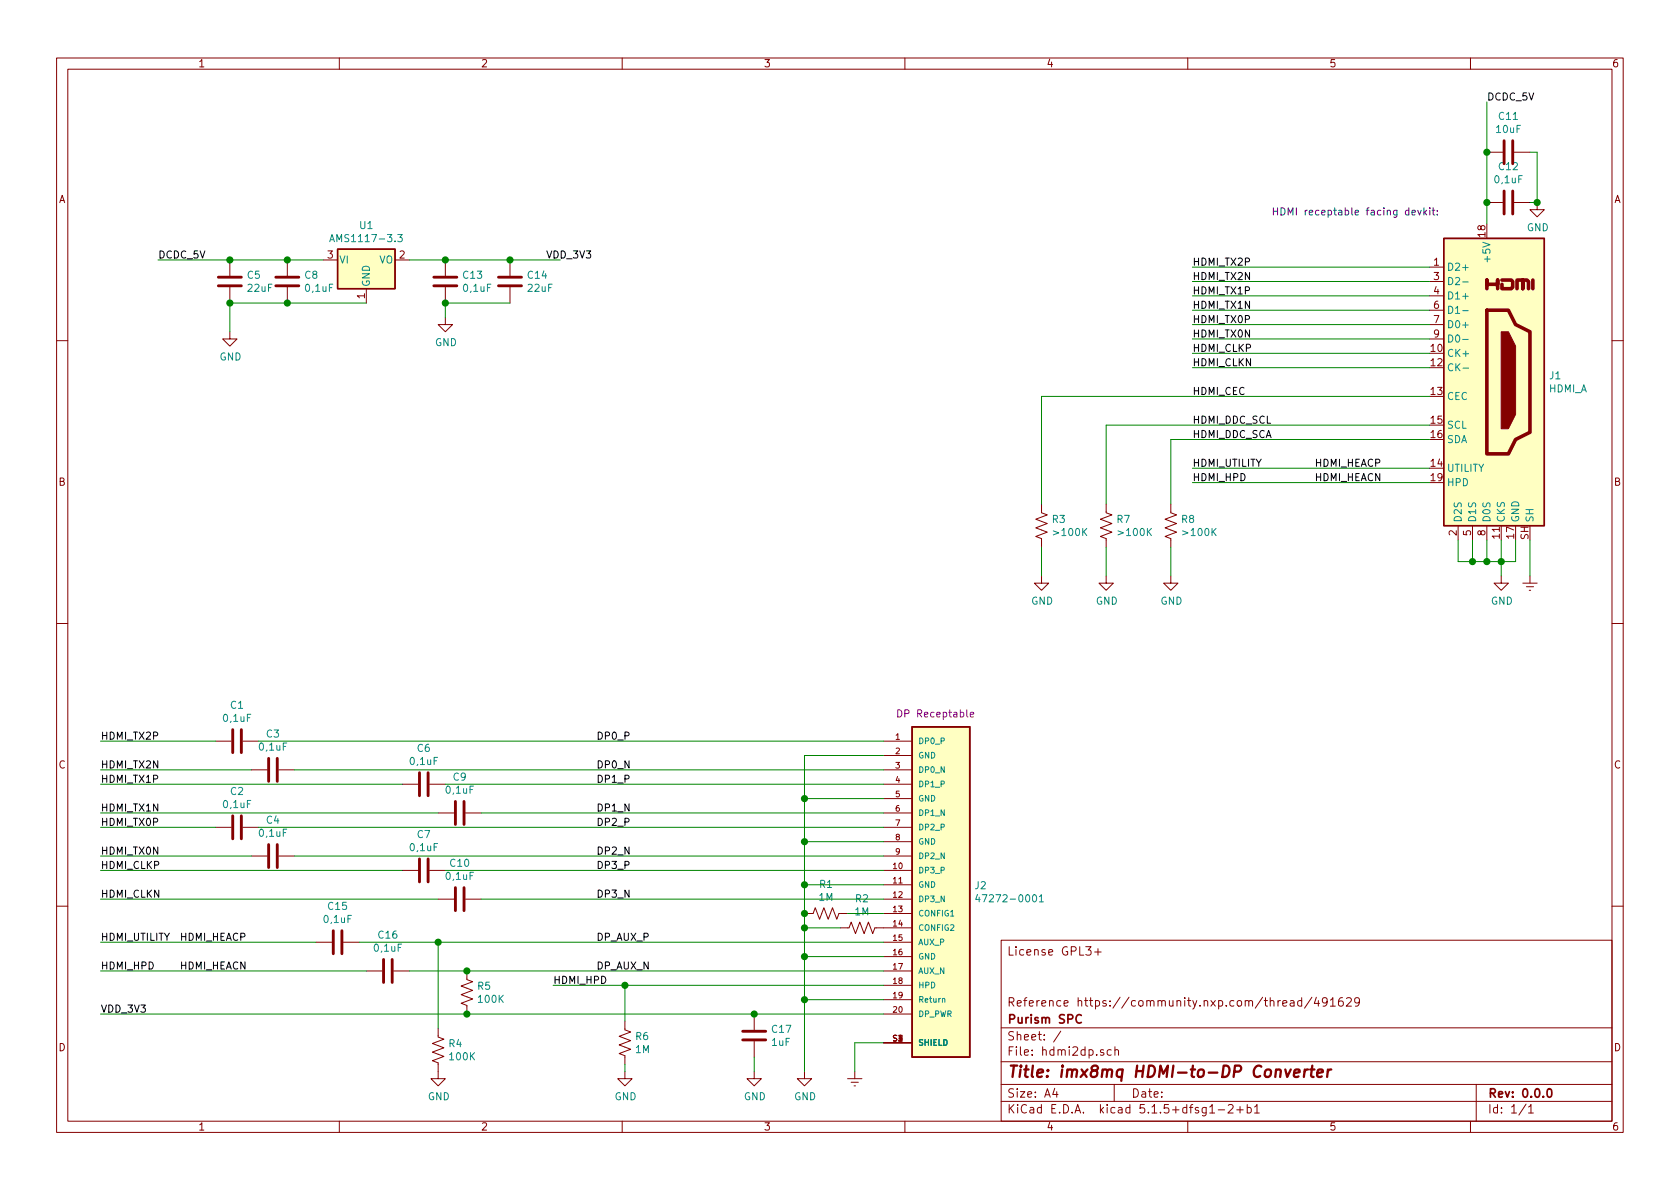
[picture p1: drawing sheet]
EESchema Schematic File Version 4
EELAYER 30 0
EELAYER END
$Descr A4 11693 8268
encoding utf-8
Sheet 1 1
Title "imx8mq HDMI-to-DP Converter"
Date ""
Rev "0.0.0"
Comp "Purism SPC"
Comment1 "Reference https://community.nxp.com/thread/491629"
Comment2 ""
Comment3 ""
Comment4 "License GPL3+"
$EndDescr
$Comp
L power:GND #PWR02
U 1 1
P 5600 7450
F 0 "#PWR02" H 5600 7200 50  0001 C CNN
F 1 "GND" H 5605 7277 50  0000 C CNN
F 2 "" H 5600 7450 50  0001 C CNN
F 3 "" H 5600 7450 50  0001 C CNN
	1    5600 7450
	1    0    0    -1  
$EndComp
Wire Wire Line
	6150 5250 5600 5250
Wire Wire Line
	5600 5250 5600 5550
Wire Wire Line
	6150 5550 5600 5550
Connection ~ 5600 5550
Wire Wire Line
	5600 5550 5600 5850
Wire Wire Line
	6150 5850 5600 5850
Connection ~ 5600 5850
Wire Wire Line
	5600 5850 5600 6150
Wire Wire Line
	6150 6150 5600 6150
Connection ~ 5600 6150
Wire Wire Line
	6150 6650 5600 6650
$Comp
L Device:R_US R1
U 1 1
P 5750 6350
F 0 "R1" V 5545 6350 50  0000 C CNN
F 1 "1M" V 5636 6350 50  0000 C CNN
F 2 "Resistor_SMD:R_1206_3216Metric_Pad1.42x1.75mm_HandSolder" V 5790 6340 50  0001 C CNN
F 3 "~" H 5750 6350 50  0001 C CNN
	1    5750 6350
	0    1    1    0   
$EndComp
$Comp
L Device:R_US R2
U 1 1
P 6000 6450
F 0 "R2" V 5795 6450 50  0000 C CNN
F 1 "1M" V 5886 6450 50  0000 C CNN
F 2 "Resistor_SMD:R_1206_3216Metric_Pad1.42x1.75mm_HandSolder" V 6040 6440 50  0001 C CNN
F 3 "~" H 6000 6450 50  0001 C CNN
	1    6000 6450
	0    1    1    0   
$EndComp
$Comp
L Device:C C3
U 1 1
P 1900 5350
F 0 "C3" V 1648 5350 50  0000 C CNN
F 1 "0,1uF" V 1739 5350 50  0000 C CNN
F 2 "Capacitor_SMD:C_1206_3216Metric_Pad1.42x1.75mm_HandSolder" H 1938 5200 50  0001 C CNN
F 3 "~" H 1900 5350 50  0001 C CNN
	1    1900 5350
	0    1    1    0   
$EndComp
$Comp
L Device:C C9
U 1 1
P 3200 5650
F 0 "C9" V 2948 5650 50  0000 C CNN
F 1 "0,1uF" V 3039 5650 50  0000 C CNN
F 2 "Capacitor_SMD:C_1206_3216Metric_Pad1.42x1.75mm_HandSolder" H 3238 5500 50  0001 C CNN
F 3 "~" H 3200 5650 50  0001 C CNN
	1    3200 5650
	0    1    1    0   
$EndComp
$Comp
L Device:C C6
U 1 1
P 2950 5450
F 0 "C6" V 2698 5450 50  0000 C CNN
F 1 "0,1uF" V 2789 5450 50  0000 C CNN
F 2 "Capacitor_SMD:C_1206_3216Metric_Pad1.42x1.75mm_HandSolder" H 2988 5300 50  0001 C CNN
F 3 "~" H 2950 5450 50  0001 C CNN
	1    2950 5450
	0    1    1    0   
$EndComp
$Comp
L Device:C C4
U 1 1
P 1900 5950
F 0 "C4" V 1648 5950 50  0000 C CNN
F 1 "0,1uF" V 1739 5950 50  0000 C CNN
F 2 "Capacitor_SMD:C_1206_3216Metric_Pad1.42x1.75mm_HandSolder" H 1938 5800 50  0001 C CNN
F 3 "~" H 1900 5950 50  0001 C CNN
	1    1900 5950
	0    1    1    0   
$EndComp
$Comp
L Device:C C2
U 1 1
P 1650 5750
F 0 "C2" V 1398 5750 50  0000 C CNN
F 1 "0,1uF" V 1489 5750 50  0000 C CNN
F 2 "Capacitor_SMD:C_1206_3216Metric_Pad1.42x1.75mm_HandSolder" H 1688 5600 50  0001 C CNN
F 3 "~" H 1650 5750 50  0001 C CNN
	1    1650 5750
	0    1    1    0   
$EndComp
$Comp
L Device:C C10
U 1 1
P 3200 6250
F 0 "C10" V 2948 6250 50  0000 C CNN
F 1 "0,1uF" V 3039 6250 50  0000 C CNN
F 2 "Capacitor_SMD:C_1206_3216Metric_Pad1.42x1.75mm_HandSolder" H 3238 6100 50  0001 C CNN
F 3 "~" H 3200 6250 50  0001 C CNN
	1    3200 6250
	0    1    1    0   
$EndComp
$Comp
L Device:C C7
U 1 1
P 2950 6050
F 0 "C7" V 2698 6050 50  0000 C CNN
F 1 "0,1uF" V 2789 6050 50  0000 C CNN
F 2 "Capacitor_SMD:C_1206_3216Metric_Pad1.42x1.75mm_HandSolder" H 2988 5900 50  0001 C CNN
F 3 "~" H 2950 6050 50  0001 C CNN
	1    2950 6050
	0    1    1    0   
$EndComp
Wire Wire Line
	3350 5650 6150 5650
Wire Wire Line
	3100 5450 6150 5450
Wire Wire Line
	3350 6250 6150 6250
Wire Wire Line
	6150 6050 3100 6050
Wire Wire Line
	2050 5950 6150 5950
Wire Wire Line
	6150 5750 1800 5750
Wire Wire Line
	2050 5350 6150 5350
Wire Wire Line
	5600 6650 5600 6950
Connection ~ 5600 6650
$Comp
L Device:C C1
U 1 1
P 1650 5150
F 0 "C1" V 1398 5150 50  0000 C CNN
F 1 "0,1uF" V 1489 5150 50  0000 C CNN
F 2 "Capacitor_SMD:C_1206_3216Metric_Pad1.42x1.75mm_HandSolder" H 1688 5000 50  0001 C CNN
F 3 "~" H 1650 5150 50  0001 C CNN
	1    1650 5150
	0    1    1    0   
$EndComp
Wire Wire Line
	1800 5150 6150 5150
Text Label 700  5150 0    50   ~ 0
HDMI_TX2P
Text Label 700  5350 0    50   ~ 0
HDMI_TX2N
Text Label 700  5750 0    50   ~ 0
HDMI_TX0P
Text Label 700  5950 0    50   ~ 0
HDMI_TX0N
Text Label 700  5450 0    50   ~ 0
HDMI_TX1P
Text Label 700  5650 0    50   ~ 0
HDMI_TX1N
Text Label 700  6050 0    50   ~ 0
HDMI_CLKP
Text Label 700  6250 0    50   ~ 0
HDMI_CLKN
Wire Wire Line
	700  5150 1500 5150
Wire Wire Line
	700  5350 1750 5350
Wire Wire Line
	700  5450 2800 5450
Wire Wire Line
	3050 5650 700  5650
Wire Wire Line
	700  5750 1500 5750
Wire Wire Line
	700  5950 1750 5950
Wire Wire Line
	700  6050 2800 6050
Wire Wire Line
	3050 6250 700  6250
Text Label 8300 1850 0    50   ~ 0
HDMI_TX2P
Text Label 8300 1950 0    50   ~ 0
HDMI_TX2N
Text Label 8300 2250 0    50   ~ 0
HDMI_TX0P
Text Label 8300 2350 0    50   ~ 0
HDMI_TX0N
Text Label 8300 2050 0    50   ~ 0
HDMI_TX1P
Text Label 8300 2150 0    50   ~ 0
HDMI_TX1N
Text Label 8300 2450 0    50   ~ 0
HDMI_CLKP
Text Label 8300 2550 0    50   ~ 0
HDMI_CLKN
$Comp
L Regulator_Linear:AMS1117-3.3 U1
U 1 1
P 2550 1800
F 0 "U1" H 2550 2042 50  0000 C CNN
F 1 "AMS1117-3.3" H 2550 1951 50  0000 C CNN
F 2 "Package_TO_SOT_SMD:SOT-223-3_TabPin2" H 2550 2000 50  0001 C CNN
F 3 "http://www.advanced-monolithic.com/pdf/ds1117.pdf" H 2650 1550 50  0001 C CNN
	1    2550 1800
	1    0    0    -1  
$EndComp
$Comp
L Device:C C8
U 1 1
P 2000 1950
F 0 "C8" H 2115 1996 50  0000 L CNN
F 1 "0,1uF" H 2115 1905 50  0000 L CNN
F 2 "Capacitor_SMD:C_1206_3216Metric_Pad1.42x1.75mm_HandSolder" H 2038 1800 50  0001 C CNN
F 3 "~" H 2000 1950 50  0001 C CNN
	1    2000 1950
	1    0    0    -1  
$EndComp
$Comp
L Device:C C5
U 1 1
P 1600 1950
F 0 "C5" H 1715 1996 50  0000 L CNN
F 1 "22uF" H 1715 1905 50  0000 L CNN
F 2 "Capacitor_SMD:C_1206_3216Metric_Pad1.42x1.75mm_HandSolder" H 1638 1800 50  0001 C CNN
F 3 "~" H 1600 1950 50  0001 C CNN
	1    1600 1950
	1    0    0    -1  
$EndComp
Text Label 1100 1800 0    50   ~ 0
DCDC_5V
Wire Wire Line
	1100 1800 1600 1800
Wire Wire Line
	1600 1800 2000 1800
Connection ~ 1600 1800
Wire Wire Line
	2000 1800 2250 1800
Connection ~ 2000 1800
Wire Wire Line
	2000 2100 1600 2100
$Comp
L power:GND #PWR01
U 1 1
P 1600 2300
F 0 "#PWR01" H 1600 2050 50  0001 C CNN
F 1 "GND" H 1605 2127 50  0000 C CNN
F 2 "" H 1600 2300 50  0001 C CNN
F 3 "" H 1600 2300 50  0001 C CNN
	1    1600 2300
	1    0    0    -1  
$EndComp
Wire Wire Line
	1600 2100 1600 2300
Connection ~ 1600 2100
$Comp
L Device:C C13
U 1 1
P 3100 1950
F 0 "C13" H 3215 1996 50  0000 L CNN
F 1 "0,1uF" H 3215 1905 50  0000 L CNN
F 2 "Capacitor_SMD:C_1206_3216Metric_Pad1.42x1.75mm_HandSolder" H 3138 1800 50  0001 C CNN
F 3 "~" H 3100 1950 50  0001 C CNN
	1    3100 1950
	1    0    0    -1  
$EndComp
$Comp
L Device:C C14
U 1 1
P 3550 1950
F 0 "C14" H 3665 1996 50  0000 L CNN
F 1 "22uF" H 3665 1905 50  0000 L CNN
F 2 "Capacitor_SMD:C_1206_3216Metric_Pad1.42x1.75mm_HandSolder" H 3588 1800 50  0001 C CNN
F 3 "~" H 3550 1950 50  0001 C CNN
	1    3550 1950
	1    0    0    -1  
$EndComp
Wire Wire Line
	2850 1800 3100 1800
Text Label 3800 1800 0    50   ~ 0
VDD_3V3
Wire Wire Line
	3100 1800 3550 1800
Connection ~ 3100 1800
Wire Wire Line
	3550 1800 3900 1800
Connection ~ 3550 1800
$Comp
L power:GND #PWR06
U 1 1
P 3100 2200
F 0 "#PWR06" H 3100 1950 50  0001 C CNN
F 1 "GND" H 3105 2027 50  0000 C CNN
F 2 "" H 3100 2200 50  0001 C CNN
F 3 "" H 3100 2200 50  0001 C CNN
	1    3100 2200
	1    0    0    -1  
$EndComp
Wire Wire Line
	3100 2100 3100 2200
Wire Wire Line
	3100 2100 3550 2100
Connection ~ 3100 2100
Connection ~ 10350 1050
Wire Wire Line
	10350 700  10350 1050
Text Label 10350 700  0    50   ~ 0
DCDC_5V
Connection ~ 10700 1400
Wire Wire Line
	10650 1400 10700 1400
Wire Wire Line
	10700 1050 10700 1400
Wire Wire Line
	10650 1050 10700 1050
$Comp
L power:GND #PWR05
U 1 1
P 10700 1400
F 0 "#PWR05" H 10700 1150 50  0001 C CNN
F 1 "GND" H 10705 1227 50  0000 C CNN
F 2 "" H 10700 1400 50  0001 C CNN
F 3 "" H 10700 1400 50  0001 C CNN
	1    10700 1400
	1    0    0    -1  
$EndComp
Connection ~ 10350 1400
Wire Wire Line
	10350 1050 10350 1400
Wire Wire Line
	10350 1550 10350 1400
$Comp
L Device:C C11
U 1 1
P 10500 1050
F 0 "C11" V 10248 1050 50  0000 C CNN
F 1 "10uF" V 10339 1050 50  0000 C CNN
F 2 "Capacitor_SMD:C_1206_3216Metric_Pad1.42x1.75mm_HandSolder" H 10538 900 50  0001 C CNN
F 3 "~" H 10500 1050 50  0001 C CNN
	1    10500 1050
	0    1    1    0   
$EndComp
$Comp
L Device:C C12
U 1 1
P 10500 1400
F 0 "C12" V 10248 1400 50  0000 C CNN
F 1 "0,1uF" V 10339 1400 50  0000 C CNN
F 2 "Capacitor_SMD:C_1206_3216Metric_Pad1.42x1.75mm_HandSolder" H 10538 1250 50  0001 C CNN
F 3 "~" H 10500 1400 50  0001 C CNN
	1    10500 1400
	0    1    1    0   
$EndComp
Wire Wire Line
	9950 2550 8300 2550
Wire Wire Line
	8300 2450 9950 2450
Wire Wire Line
	9950 2350 8300 2350
Wire Wire Line
	8300 2250 9950 2250
Wire Wire Line
	9950 2150 8300 2150
Wire Wire Line
	9950 2050 8300 2050
Wire Wire Line
	9950 1950 8300 1950
Wire Wire Line
	8300 1850 9950 1850
Wire Wire Line
	10550 3750 10550 3900
$Comp
L power:GND #PWR04
U 1 1
P 10450 4000
F 0 "#PWR04" H 10450 3750 50  0001 C CNN
F 1 "GND" H 10455 3827 50  0000 C CNN
F 2 "" H 10450 4000 50  0001 C CNN
F 3 "" H 10450 4000 50  0001 C CNN
	1    10450 4000
	1    0    0    -1  
$EndComp
$Comp
L Connector:HDMI_A J1
U 1 1
P 10350 2650
F 0 "J1" H 10780 2696 50  0000 L CNN
F 1 "HDMI_A" H 10780 2605 50  0000 L CNN
F 2 "hdmi2dp:AMPHENOL_10029449-001RLF" H 10375 2650 50  0001 C CNN
F 3 "https://en.wikipedia.org/wiki/HDMI" H 10375 2650 50  0001 C CNN
	1    10350 2650
	1    0    0    -1  
$EndComp
Wire Wire Line
	10150 3750 10150 3900
Wire Wire Line
	10150 3900 10250 3900
Connection ~ 10250 3900
Wire Wire Line
	10250 3900 10350 3900
Wire Wire Line
	10350 3750 10350 3900
Connection ~ 10350 3900
Wire Wire Line
	10350 3900 10450 3900
Wire Wire Line
	10450 3750 10450 3900
Connection ~ 10450 3900
Wire Wire Line
	10450 3900 10550 3900
Wire Wire Line
	10450 3900 10450 4000
Text Label 8300 2750 0    50   ~ 0
HDMI_CEC
$Comp
L Device:C C17
U 1 1
P 5250 7200
F 0 "C17" H 5365 7246 50  0000 L CNN
F 1 "1uF" H 5365 7155 50  0000 L CNN
F 2 "Capacitor_SMD:C_1206_3216Metric_Pad1.42x1.75mm_HandSolder" H 5288 7050 50  0001 C CNN
F 3 "~" H 5250 7200 50  0001 C CNN
	1    5250 7200
	1    0    0    -1  
$EndComp
Text Label 700  7050 0    50   ~ 0
VDD_3V3
Wire Wire Line
	6150 7050 5250 7050
$Comp
L power:GND #PWR07
U 1 1
P 5250 7450
F 0 "#PWR07" H 5250 7200 50  0001 C CNN
F 1 "GND" H 5255 7277 50  0000 C CNN
F 2 "" H 5250 7450 50  0001 C CNN
F 3 "" H 5250 7450 50  0001 C CNN
	1    5250 7450
	1    0    0    -1  
$EndComp
Wire Wire Line
	5250 7350 5250 7450
Wire Wire Line
	5600 6150 5600 6350
Connection ~ 5600 6350
Wire Wire Line
	5600 6350 5600 6450
Wire Wire Line
	6150 6350 5900 6350
Wire Wire Line
	5850 6450 5600 6450
Connection ~ 5600 6450
Wire Wire Line
	5600 6450 5600 6650
$Comp
L Device:C C15
U 1 1
P 2350 6550
F 0 "C15" V 2098 6550 50  0000 C CNN
F 1 "0,1uF" V 2189 6550 50  0000 C CNN
F 2 "Capacitor_SMD:C_1206_3216Metric_Pad1.42x1.75mm_HandSolder" H 2388 6400 50  0001 C CNN
F 3 "~" H 2350 6550 50  0001 C CNN
	1    2350 6550
	0    1    1    0   
$EndComp
Wire Wire Line
	6150 6950 5600 6950
Connection ~ 5600 6950
Wire Wire Line
	5600 6950 5600 7450
Text Label 8300 2950 0    50   ~ 0
HDMI_DDC_SCL
Text Label 8300 3050 0    50   ~ 0
HDMI_DDC_SCA
$Comp
L Device:R_US R3
U 1 1
P 7250 3650
F 0 "R3" H 7318 3696 50  0000 L CNN
F 1 ">100K" H 7318 3605 50  0000 L CNN
F 2 "Resistor_SMD:R_1206_3216Metric_Pad1.42x1.75mm_HandSolder" V 7290 3640 50  0001 C CNN
F 3 "~" H 7250 3650 50  0001 C CNN
	1    7250 3650
	1    0    0    -1  
$EndComp
$Comp
L power:GND #PWR08
U 1 1
P 7250 4000
F 0 "#PWR08" H 7250 3750 50  0001 C CNN
F 1 "GND" H 7255 3827 50  0000 C CNN
F 2 "" H 7250 4000 50  0001 C CNN
F 3 "" H 7250 4000 50  0001 C CNN
	1    7250 4000
	1    0    0    -1  
$EndComp
Wire Wire Line
	7250 3800 7250 4000
Text Notes 8850 1500 0    50   ~ 0
HDMI receptable facing devkit:
Wire Wire Line
	8300 3350 9950 3350
Text Label 3850 6850 0    50   ~ 0
HDMI_HPD
Wire Wire Line
	3850 6850 4350 6850
$Comp
L Device:R_US R6
U 1 1
P 4350 7250
F 0 "R6" H 4418 7296 50  0000 L CNN
F 1 "1M" H 4418 7205 50  0000 L CNN
F 2 "Resistor_SMD:R_1206_3216Metric_Pad1.42x1.75mm_HandSolder" V 4390 7240 50  0001 C CNN
F 3 "~" H 4350 7250 50  0001 C CNN
	1    4350 7250
	1    0    0    -1  
$EndComp
$Comp
L power:GND #PWR010
U 1 1
P 4350 7450
F 0 "#PWR010" H 4350 7200 50  0001 C CNN
F 1 "GND" H 4355 7277 50  0000 C CNN
F 2 "" H 4350 7450 50  0001 C CNN
F 3 "" H 4350 7450 50  0001 C CNN
	1    4350 7450
	1    0    0    -1  
$EndComp
Wire Wire Line
	4350 7450 4350 7400
Wire Wire Line
	4350 7100 4350 6850
Connection ~ 4350 6850
Wire Wire Line
	4350 6850 6150 6850
$Comp
L Device:R_US R5
U 1 1
P 3250 6900
F 0 "R5" H 3318 6946 50  0000 L CNN
F 1 "100K" H 3318 6855 50  0000 L CNN
F 2 "Resistor_SMD:R_1206_3216Metric_Pad1.42x1.75mm_HandSolder" V 3290 6890 50  0001 C CNN
F 3 "~" H 3250 6900 50  0001 C CNN
	1    3250 6900
	1    0    0    -1  
$EndComp
Wire Wire Line
	5250 7050 3250 7050
Connection ~ 5250 7050
$Comp
L Device:R_US R4
U 1 1
P 3050 7300
F 0 "R4" H 3118 7346 50  0000 L CNN
F 1 "100K" H 3118 7255 50  0000 L CNN
F 2 "Resistor_SMD:R_1206_3216Metric_Pad1.42x1.75mm_HandSolder" V 3090 7290 50  0001 C CNN
F 3 "~" H 3050 7300 50  0001 C CNN
	1    3050 7300
	1    0    0    -1  
$EndComp
$Comp
L power:GND #PWR09
U 1 1
P 3050 7450
F 0 "#PWR09" H 3050 7200 50  0001 C CNN
F 1 "GND" H 3055 7277 50  0000 C CNN
F 2 "" H 3050 7450 50  0001 C CNN
F 3 "" H 3050 7450 50  0001 C CNN
	1    3050 7450
	1    0    0    -1  
$EndComp
Wire Wire Line
	3050 7150 3050 6550
$Comp
L 47272-0001:47272-0001 J2
U 1 1
P 6550 6150
F 0 "J2" H 6780 6146 50  0000 L CNN
F 1 "47272-0001" H 6780 6055 50  0000 L CNN
F 2 "hdmi2dp:MOLEX_47272-0001" H 6550 6150 50  0001 L BNN
F 3 "Conn Display Port RCP 20 POS 0.5mm Solder RA SMD 20 Terminal 1 Port DisplayPort T/R" H 6550 6150 50  0001 L BNN
F 4 "DP Receptable" H 6235 7370 50  0000 L TNN "Field4"
F 5 "None" H 6550 6150 50  0001 L BNN "Field5"
F 6 "Molex" H 6550 6150 50  0001 L BNN "Field6"
F 7 "None" H 6550 6150 50  0001 L BNN "Field7"
F 8 "47272-0001" H 6550 6150 50  0001 L BNN "Field8"
	1    6550 6150
	1    0    0    -1  
$EndComp
Wire Wire Line
	5950 7250 5950 7450
Wire Wire Line
	6150 7250 5950 7250
Wire Wire Line
	9950 3250 8300 3250
Wire Wire Line
	10250 3750 10250 3900
$Comp
L Device:R_US R8
U 1 1
P 8150 3650
F 0 "R8" H 8218 3696 50  0000 L CNN
F 1 ">100K" H 8218 3605 50  0000 L CNN
F 2 "Resistor_SMD:R_1206_3216Metric_Pad1.42x1.75mm_HandSolder" V 8190 3640 50  0001 C CNN
F 3 "~" H 8150 3650 50  0001 C CNN
	1    8150 3650
	1    0    0    -1  
$EndComp
$Comp
L Device:R_US R7
U 1 1
P 7700 3650
F 0 "R7" H 7768 3696 50  0000 L CNN
F 1 ">100K" H 7768 3605 50  0000 L CNN
F 2 "Resistor_SMD:R_1206_3216Metric_Pad1.42x1.75mm_HandSolder" V 7740 3640 50  0001 C CNN
F 3 "~" H 7700 3650 50  0001 C CNN
	1    7700 3650
	1    0    0    -1  
$EndComp
Wire Wire Line
	7250 2750 7250 3500
Wire Wire Line
	7700 2950 7700 3500
Wire Wire Line
	7700 2950 9950 2950
Wire Wire Line
	8150 3050 8150 3500
Wire Wire Line
	8150 3050 9950 3050
$Comp
L power:GND #PWR011
U 1 1
P 7700 4000
F 0 "#PWR011" H 7700 3750 50  0001 C CNN
F 1 "GND" H 7705 3827 50  0000 C CNN
F 2 "" H 7700 4000 50  0001 C CNN
F 3 "" H 7700 4000 50  0001 C CNN
	1    7700 4000
	1    0    0    -1  
$EndComp
Wire Wire Line
	7700 3800 7700 4000
$Comp
L power:GND #PWR012
U 1 1
P 8150 4000
F 0 "#PWR012" H 8150 3750 50  0001 C CNN
F 1 "GND" H 8155 3827 50  0000 C CNN
F 2 "" H 8150 4000 50  0001 C CNN
F 3 "" H 8150 4000 50  0001 C CNN
	1    8150 4000
	1    0    0    -1  
$EndComp
Wire Wire Line
	8150 3800 8150 4000
Wire Wire Line
	7250 2750 9950 2750
$Comp
L power:Earth #PWR0101
U 1 1
P 10650 4000
F 0 "#PWR0101" H 10650 3750 50  0001 C CNN
F 1 "Earth" H 10650 3850 50  0001 C CNN
F 2 "" H 10650 4000 50  0001 C CNN
F 3 "~" H 10650 4000 50  0001 C CNN
	1    10650 4000
	1    0    0    -1  
$EndComp
Wire Wire Line
	10650 3750 10650 4000
$Comp
L power:Earth #PWR0102
U 1 1
P 5950 7450
F 0 "#PWR0102" H 5950 7200 50  0001 C CNN
F 1 "Earth" H 5950 7300 50  0001 C CNN
F 2 "" H 5950 7450 50  0001 C CNN
F 3 "~" H 5950 7450 50  0001 C CNN
	1    5950 7450
	1    0    0    -1  
$EndComp
Wire Wire Line
	2550 2100 2000 2100
Connection ~ 2000 2100
Text Label 4150 5150 0    50   ~ 0
DP0_P
Text Label 4150 5350 0    50   ~ 0
DP0_N
Text Label 4150 5450 0    50   ~ 0
DP1_P
Text Label 4150 5650 0    50   ~ 0
DP1_N
Text Label 4150 5750 0    50   ~ 0
DP2_P
Text Label 4150 5950 0    50   ~ 0
DP2_N
Text Label 4150 6050 0    50   ~ 0
DP3_P
Text Label 4150 6250 0    50   ~ 0
DP3_N
Text Label 4150 6550 0    50   ~ 0
DP_AUX_P
Text Label 4150 6750 0    50   ~ 0
DP_AUX_N
Text Label 8300 3350 0    50   ~ 0
HDMI_HPD
Text Label 8300 3250 0    50   ~ 0
HDMI_UTILITY
Text Label 700  6750 0    50   ~ 0
HDMI_HPD
Text Label 700  6550 0    50   ~ 0
HDMI_UTILITY
Text Label 9150 3250 0    50   ~ 0
HDMI_HEACP
Text Label 9150 3350 0    50   ~ 0
HDMI_HEACN
Text Label 1250 6550 0    50   ~ 0
HDMI_HEACP
Text Label 1250 6750 0    50   ~ 0
HDMI_HEACN
Connection ~ 3250 7050
Wire Wire Line
	700  7050 3250 7050
Wire Wire Line
	3250 6750 6150 6750
Wire Wire Line
	3050 6550 6150 6550
$Comp
L Device:C C16
U 1 1
P 2700 6750
F 0 "C16" V 2448 6750 50  0000 C CNN
F 1 "0,1uF" V 2539 6750 50  0000 C CNN
F 2 "Capacitor_SMD:C_1206_3216Metric_Pad1.42x1.75mm_HandSolder" H 2738 6600 50  0001 C CNN
F 3 "~" H 2700 6750 50  0001 C CNN
	1    2700 6750
	0    1    1    0   
$EndComp
Wire Wire Line
	700  6750 2550 6750
Wire Wire Line
	2850 6750 3250 6750
Connection ~ 3250 6750
Wire Wire Line
	700  6550 2200 6550
Wire Wire Line
	2500 6550 3050 6550
Connection ~ 3050 6550
$EndSCHEMATC
